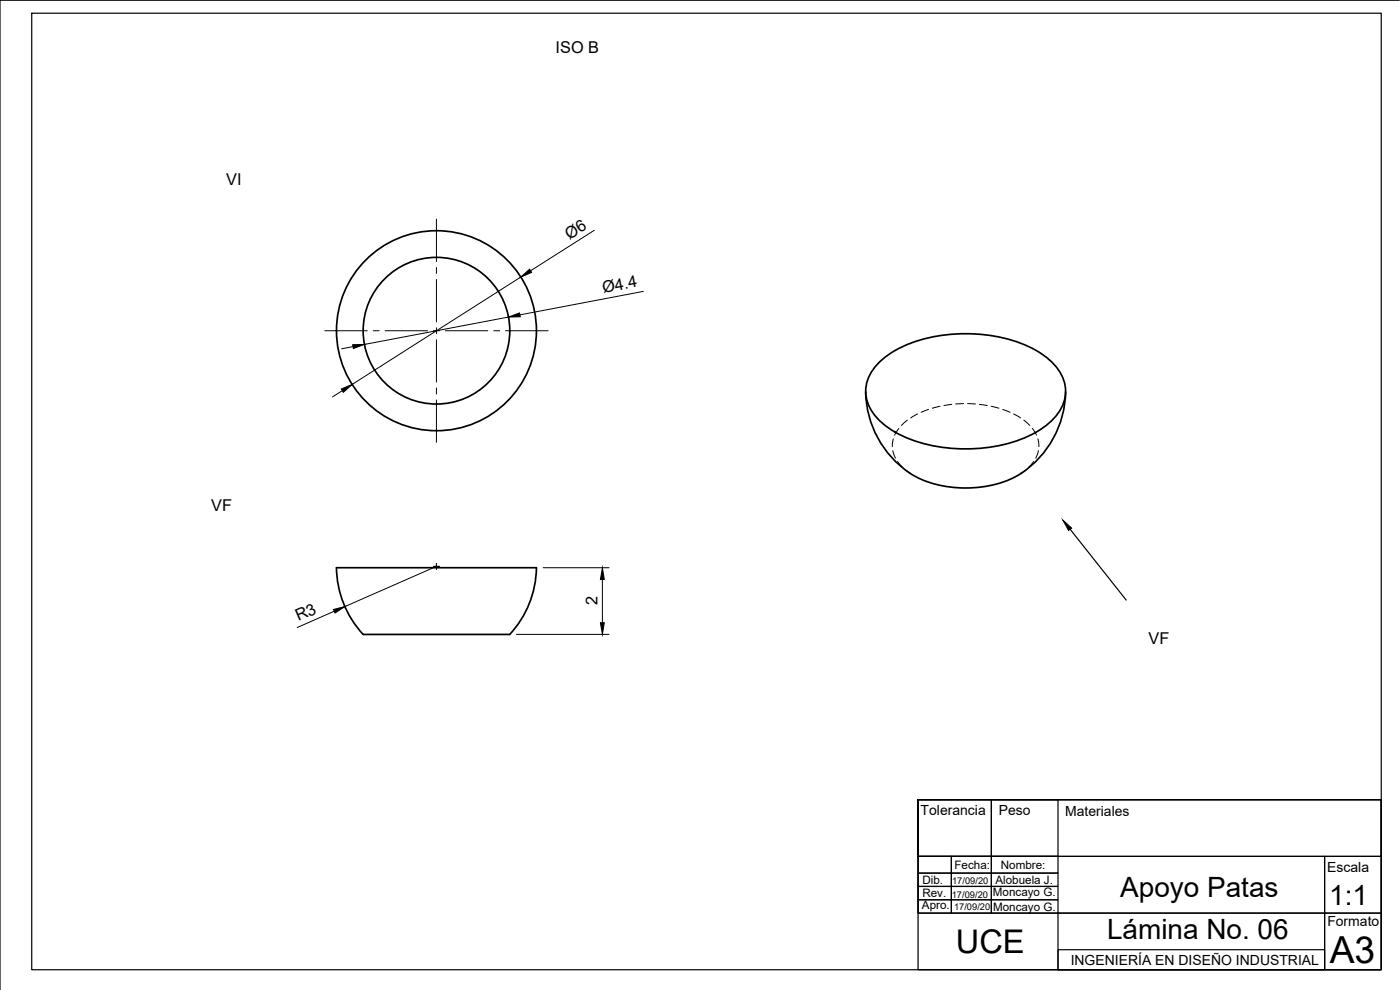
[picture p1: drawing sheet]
<svg xmlns="http://www.w3.org/2000/svg" width="420mm" height="297mm" viewBox="0 0 420 297" stroke-linecap="round" stroke-linejoin="round" font-family="sans-serif">
<!-- layer: Visible -->
<g fill="none" stroke="#000" stroke-width=".51">
<path d="M259.8 117.6a28.9 28.9 0 0 0 31.5 28.8 28.7 28.7 0 0 0 28.5-28.8M263.9 108.7a34.6 34.6 0 0 1 20.4-8.3 44.3 44.3 0 0 1 28.5 5.9 13.8 13.8 0 0 1 7 11.8 14.3 14.3 0 0 1-7 10.4 44.7 44.7 0 0 1-30.6 5.6 33.8 33.8 0 0 1-18.3-7.9 11.4 11.4 0 0 1 0-17.5zM109 190.3a29.9 29.9 0 0 1-8-20h60a29.2 29.2 0 0 1-8.2 20.1h-43.8"/>
<circle cx="131" cy="99.2" r="22"/>
<circle cx="131" cy="99.2" r="30"/>
</g>
<!-- layer: Hidden -->
<g fill="none" stroke="#000" stroke-width=".3">
<path d="M267.9 135.2l.9 2.2M268.1 131.7l-.3 2.3M269.4 138.5l1.5 1.8M269.7 128.6l-1.2 2M272.3 126.1l-1.8 1.5M275.4 124.2l-2.1 1.2M278.7 122.8l-2.3 .9M282.1 121.9l-2.3 .6M285.6 121.3l-2.3 .4M289.2 121.1l-2.4 .1M290.4 121.1l2.4 .1M293.9 121.3l2.4 .4"/>
<path d="M297.5 121.9l2.3 .6M300.9 122.8l2.2 .9M304.2 124.2l2.1 1.2M307.3 126.1l1.8 1.5M309.8 128.5l1.3 2.1M310.2 138.5l-1.5 1.8M311.5 131.7l.3 2.3M311.6 135.2l-.7 2.2M271.8 141.1l1.3 .9M307.8 141l-1.3 1"/>
</g>
<!-- layer: Sketch1 -->
<g fill="none" stroke="#000" stroke-width=".36">
<path d="M9.5 4h405v287h-405zM420 .1h-420v296.9M321.2 158.8l16.8 21.3M275.5 240v16.9h139v-16.9h-139h139v51h-139zM275.5 240h22v16.9h-22zM297.5 240h20v16.9h-20zM275.5 256.9h122v17.1h-122zM275.5 256.9h10v5.1h-10zM285.5 256.9h12v5.1h-12zM297.5 256.9h20v5.1h-20zM397.5 256.9h17v17.1h-17zM275.5 262h10v4h-10z"/>
<path d="M275.5 266h10v4h-10zM275.5 270h10v4h-10zM285.5 262h12v4h-12zM285.5 266h12v4h-12zM285.5 270h12v4h-12zM297.5 262h20v4h-20zM297.5 266h20v4h-20zM297.5 270h20v4h-20zM317.5 274h80v17h-80zM397.5 274h17v17h-17zM317.5 285h80v6h-80z"/>
</g>
<!-- layer: Dimensions -->
<path d="M178.4 69.1l-19.2 12.1M152.6 95.1l-43.2 8.2M156.3 83.1l-50.6 32.2M193.1 87.4l-37.1 7.1M102.7 117.2l-2.9 1.9M105.9 104l-3.4 .7M131 169.9l-27.5 12.1M163 170.3h19.8M180.8 173.8v13M100.3 183.4l-11.1 4.9M155 190.3h27.8" fill="none" stroke="#000" stroke-width=".3"/>
<path d="M152.6 95.1l3.3-1.2 .2 1.1zM156.3 83.1l2.6-2.3 .7 .9zM102.4 116.7l3.3-1.4-2.7 2.4zM105.8 103.4l3.6-.1-3.4 1.3zM180.8 170.3l.6 3.5h-1.2zM100.1 182.9l3.4-.9-3 1.9zM180.2 186.8h1.2l-.6 3.5z" fill="#000" stroke="#000" stroke-width=".3"/>
<!-- layer: Center Lines -->
<g fill="none" stroke="#000" stroke-width=".3">
<path d="M131 65.7v12.8M97.5 99.2h12.7M112 99.2h1.8M115.6 99.2h12.7M130.1 99.2h1.8M131 80.2v1.8M131 83.8v12.7M131 98.3v1.8M133.7 99.2h12.7M148.2 99.2h1.8M151.7 99.2h12.8M131 101.9v12.7"/>
<path d="M131 116.4v1.8M131 120v12.7M130.1 169.9h1.8M131 169v1.8"/>
</g>
<!-- layer: Sketch1 -->
<path d="M319 156l2.6 2.4-.9 .8z" fill="#000" stroke="#000" stroke-width=".3"/>
<text font-size="11.2" x="399.1" y="289">A3</text>
<text font-size="9.8" x="286.9" y="285.9">UCE</text>
<g font-size="8.4">
<text x="336.2" y="269.2">Apoyo Patas</text>
<text x="398.9" y="271.5">1:1</text>
<text x="332.2" y="281.7">Lámina No. 06</text>
</g>
<g font-size="4.9">
<text x="166.8" y="15.9">ISO B</text>
<text x="67.9" y="55.7">VI</text>
<text x="170.9" y="71.9" transform="rotate(-32 170.9 71.9)">Ø6</text>
<text x="181.1" y="88" transform="rotate(-11 181.1 88)">Ø4.4</text>
<text x="63.4" y="153.5">VF</text>
<text x="179.3" y="181.6" transform="rotate(-90 179.3 181.6)">2</text>
<text x="89.6" y="186.4" transform="rotate(-24 89.6 186.4)">R3</text>
<text x="344.7" y="193.2">VF</text>
</g>
<g font-size="4.2">
<text x="276.3" y="244.4">Tolerancia</text>
<text x="299.7" y="244.5">Peso</text>
<text x="319.7" y="244.8">Materiales</text>
<text x="398.3" y="261.7">Escala</text>
<text x="398.4" y="277.9">Formato</text>
<text x="321.3" y="289.5">INGENIERÍA EN DISEÑO INDUSTRIAL</text>
</g>
<g font-size="3.5">
<text x="286.4" y="260.8">Fecha:</text>
<text x="300.4" y="260.7">Nombre:</text>
<text x="276.8" y="269.2">Rev.</text>
<text x="276.8" y="265.2">Dib.</text>
<text x="298" y="268.9">Moncayo G.</text>
<text x="298.7" y="265.1">Alobuela J.</text>
<text x="276.7" y="272.6">Apro.</text>
<text x="298" y="273.5">Moncayo G.</text>
</g>
<g font-size="2.8">
<text x="285.6" y="269.3">17/09/20</text>
<text x="285.8" y="265.2">17/09/20</text>
<text x="286.3" y="273">17/09/20</text>
</g>
</svg>
